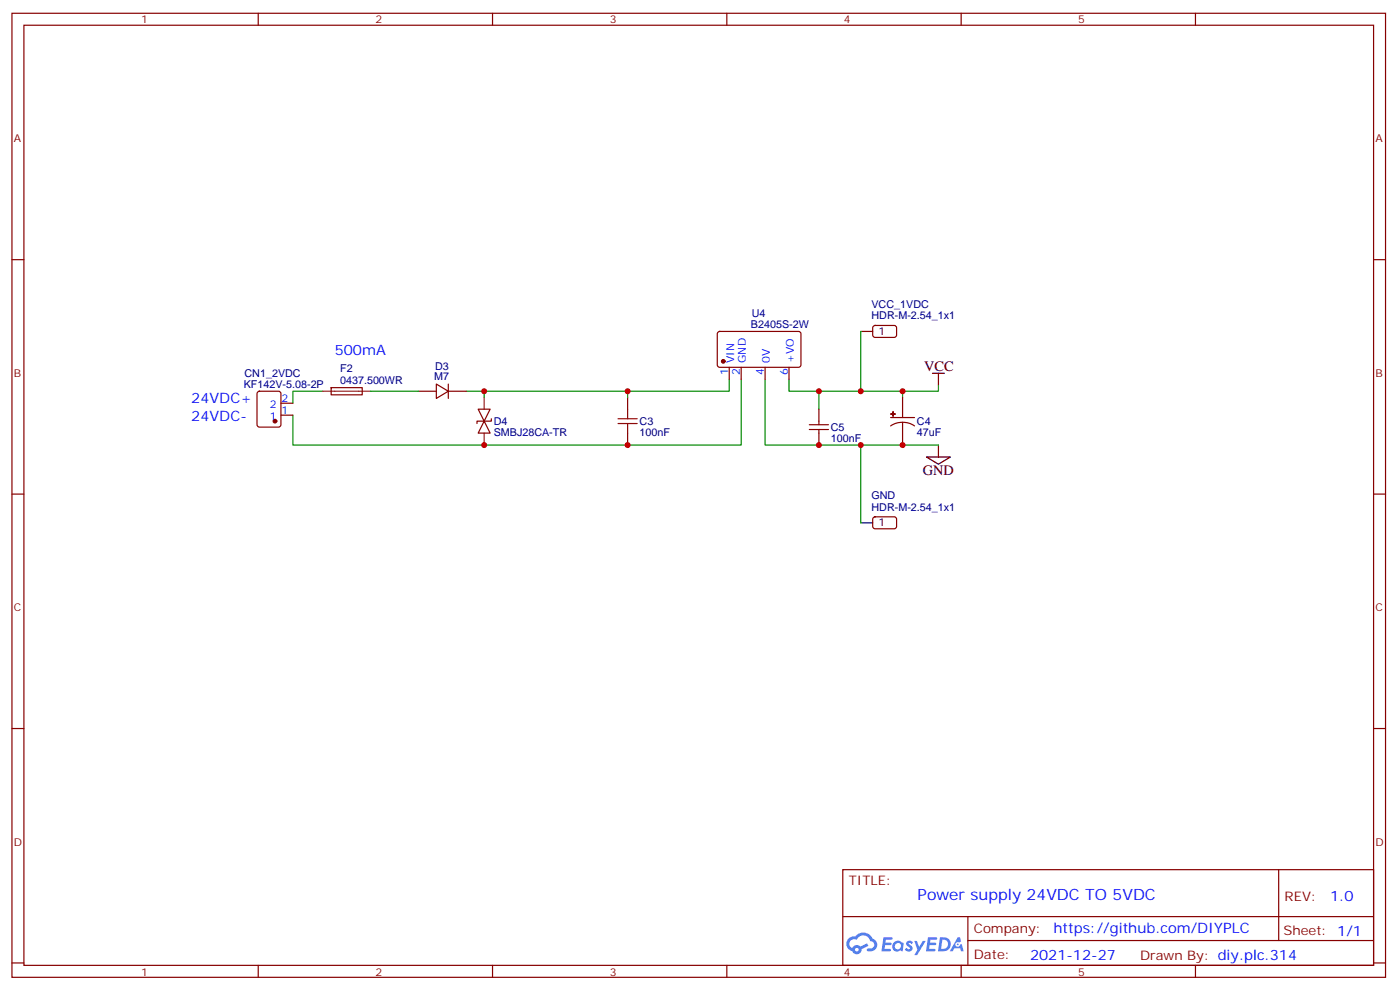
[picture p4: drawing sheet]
<svg xmlns="http://www.w3.org/2000/svg" width="413mm" height="292mm" viewBox="0 0 413 292" stroke-linecap="round" stroke-linejoin="round" font-family="sans-serif">
<g fill="none" stroke="#870000" stroke-width=".35">
<path d="M3.5 3.9h405.4v284.4h-405.4zM7.1 7.4h398.2v277.3h-398.2zM76.2 3.9v3.5M145.3 3.9v3.5M214.5 3.9v3.5M283.6 3.9v3.5M352.8 3.9v3.5M3.5 76.6h3.6M405.3 76.6h3.6M3.5 145.7h3.6M405.3 145.7h3.6M3.5 214.9h3.6"/>
<path d="M405.3 214.9h3.6M248.7 256.5h156.6v28.2h-156.6zM377.3 256.5v20.9M248.7 270.4h156.5M285.6 277.4h119.6M285.6 270.4v14.1M3.5 284h3.6M76.2 284.7v3.6M145.3 284.7v3.6M214.5 284.7v3.6M283.6 284.7v3.6M352.8 284.7v3.6"/>
<path d="M405.3 284h3.6"/>
</g>
<g fill="#5487ff">
<path d="M267.7 277.7a1.22 1.22 0 0 1 1.7 .2l-.4 .6a.47 .47 0 0 0-.3-.4 .47 .47 0 0 0-.5 .2l.1 .2a1.14 1.14 0 0 1 .8 1.8 1.14 1.14 0 0 1-1.9 0l-.2-.2 .5-.6 .7 .5a.29 .29 0 0 0 .3-.3 .29 .29 0 0 0-.2-.3 1.04 1.04 0 0 1-.6-1.7z"/>
<path d="M260.7 276.4h2.4l.3 .2-.2 .5-1.8 .1-.1 .8h1.5l.3 .4-.3 .4h-1.6l-.2 1.1h1.7l.2 .3-.2 .3-2.6 .1z"/>
<path d="M273.8 276.4h2.4l.3 .2-.1 .5-1.8 .1-.2 .8h1.6l.3 .4-.4 .4h-1.6l-.1 1.1h1.7l.2 .3-.2 .3-2.6 .1z"/>
<path d="M282.6 276.4h.7l.3 1.3-.6 .3a.69 .69 0 0 0-1 .3 .69 .69 0 0 0 .4 .9 .69 .69 0 0 0 .9-.6l.5-.2 .6 2.2h-.8l-.2-.9h-1.8l-.5 .9h-.8z"/>
<path d="M269.8 277.5h.8l.6 1.8 1.1-1.8h.9l-2.6 4.2h-.8l.9-1.5z"/>
<path d="M277.4 276.4l-.6 4.2h1.3a2.11 2.11 0 0 0 2.5-2.1 2.11 2.11 0 0 0-2.5-2.1zM278.1 277.2a1.39 1.39 0 0 1 1.7 1.4 1.39 1.39 0 0 1-1.8 1.3h-.3z"/>
<path d="M263.7 278.1a1.54 1.54 0 0 0-.1 2.1 1.54 1.54 0 0 0 2.2 .1l.6 .3 .3-2.3-.2-.3h-.4a1.49 1.49 0 0 0-2.4 .1zM264 279.1a.94 .94 0 0 1 1.8 0 .94 .94 0 0 1-1.8 0z"/>
<path d="M250.4 276.8a2.18 2.18 0 0 0 1.1 3.7 1.44 1.44 0 0 0 1.6 .9 1.44 1.44 0 0 0 1.2-1.4l2-1-.5-.8-1.9 1a1.47 1.47 0 0 0-2.4 .4 1.39 1.39 0 0 1-.7-1.9 1.39 1.39 0 0 1 2-.5 2.12 2.12 0 0 1 2.2-1.3 2.12 2.12 0 0 1 1.9 1.7 1.14 1.14 0 0 1 1.1 1.4 1.14 1.14 0 0 1-1.7 .7 .43 .43 0 0 0-.5 .4 .43 .43 0 0 0 .4 .5 1.98 1.98 0 0 0 2.5-1.2 1.98 1.98 0 0 0-1.2-2.6 3.1 3.1 0 0 0-5.3-.6l-.9 .1zM252.3 280.1a.55 .55 0 0 1 1.1 0 .55 .55 0 0 1-1.1 0z"/>
<circle cx="282.6" cy="278.5" r=".26"/>
</g>
<path d="M254 97.8v17.6M95.2 115.4h-8.8v3.5M109.4 115.4h14.1M142.9 115.4v1.8M185.2 115.4v1.8M215.2 111.9v3.5h-77.6M218.7 111.9v19.4h-132.3v-8.9M225.8 111.9v19.4h51.1M232.8 111.9v3.5h8.9M266.3 117.2v-1.8h-24.6v5.3M276.9 113.6v1.8h-10.6M254 131.3v22.9" fill="none" stroke="#008700" stroke-width=".35"/>
<path d="M254 97.8h3.5M275.2 110.1h3.5M276.9 110.1v3.5M273.4 134.8h7.1l-3.6 2.1zM276.9 131.3v3.5M254 154.2h3.5" fill="none" stroke="#000" stroke-width=".35"/>
<g fill="none" stroke="#870000" stroke-width=".35">
<path d="M211.9 98l.5-.2h23.5l.5 .7-.1 9.4-.6 .4h-23.6l-.4-.7v-9.1zM257.8 96.2l.4-.2h6l.4 .7-.1 2.4-.6 .4h-5.9l-.5-.7v-2.1zM76.1 115.6l.5-.2h5.6l.6 .4 .1 9.5-.5 .6-5.8 .1-.7-.5-.1-9.4zM82.9 118.9h3.5M97.7 114.3h9.2v2.1l-9.1 .1zM123.5 115.4h5.3M128.8 113.3l3.5 2.1-3.5 2.1zM132.3 115.4h5.3M132.3 113.3v4.2M185.2 117.2v3.5M215.2 108.3v3.6M218.7 108.3v3.6"/>
<path d="M225.8 108.3v3.6M232.8 108.3v3.6M266.3 117.2v6M82.9 122.4h3.5M141.1 120.7h3.5l-1.7 3.5zM142.9 124.2l1.7 3.5h-3.5zM145 123.5v.7h-4.2v.7M185.2 127.7v3.6M238.8 126.7h5.7M238.8 125.3h5.7M241.7 120.7v4.6M241.7 126.7v4.6"/>
<path d="M262.8 123.2h7.1M266.3 124.6l1.9 .2 1.7 .8M266.3 124.6l-1.8 .2-1.7 .8M266.3 124.6v6.7M257.8 152.6l.4-.2 6 .1 .4 .6-.1 2.4-.6 .5-5.9-.1-.5-.6v-2.2z"/>
</g>
<g fill="#870000" stroke="#870000" stroke-width=".35">
<path d="M262.8 122.1h1.4z"/>
<path d="M263.5 121.4l.1 1.4z"/>
<circle cx="81.1" cy="124.2" r=".53"/>
<circle cx="213.4" cy="106.6" r=".53"/>
</g>
<path d="M95.2 115.4h14.2M142.9 117.2v3.5M142.9 127.7v3.6" fill="none" stroke="#8c2424" stroke-width=".35"/>
<path d="M182.4 124.9h5.6M182.4 123.5h5.6M185.2 120.7v2.8M185.2 124.9v2.8" fill="none" stroke="#a10000" stroke-width=".35"/>
<g fill="#c00">
<circle cx="266.3" cy="115.4" r=".88"/>
<circle cx="266.3" cy="131.3" r=".88"/>
<circle cx="241.7" cy="131.3" r=".88"/>
<circle cx="241.7" cy="115.4" r=".88"/>
<circle cx="254" cy="131.3" r=".88"/>
<circle cx="254" cy="115.4" r=".88"/>
<circle cx="142.9" cy="131.3" r=".88"/>
<circle cx="142.9" cy="115.4" r=".88"/>
<circle cx="185.2" cy="131.3" r=".88"/>
<circle cx="185.2" cy="115.4" r=".88"/>
</g>
<text font-size="4.6" fill="#00f" x="270.8" y="265.5">Power supply 24VDC TO 5VDC</text>
<g font-size="4.2" fill="#00f">
<text x="98.8" y="104.8">500mA</text>
<text x="56.4" y="118.9">24VDC+</text>
<text x="56.4" y="124.2">24VDC-</text>
<text x="392.5" y="265.8">1.0</text>
<text x="310.9" y="275.3">https://github.com/DIYPLC</text>
<text x="304" y="283.1">2021-12-27</text>
</g>
<g font-size="4.2">
<text x="272.7" y="109.4">VCC</text>
<text x="272.3" y="140.1">GND</text>
</g>
<g font-size="3.9" fill="#800">
<text x="250.5" y="261.1">TITLE:</text>
<text x="379.1" y="265.8">REV:</text>
<text x="287.4" y="275.3">Company:</text>
<text x="378.7" y="275.9">Sheet: 1/1</text>
<text x="287.4" y="283">Date:</text>
<text x="336.4" y="283.1">Drawn By: diy.plc.314</text>
</g>
<g font-size="3.2" fill="#800">
<text x="41.6" y="6.9">1</text>
<text x="110.8" y="6.9">2</text>
<text x="179.9" y="6.9">3</text>
<text x="249.1" y="6.9">4</text>
<text x="318.2" y="6.9">5</text>
<text x="4.1" y="42">A</text>
<text x="405.9" y="42">A</text>
<text x="4.1" y="111.2">B</text>
<text x="405.9" y="111.2">B</text>
<text x="4.1" y="180.3">C</text>
<text x="405.9" y="180.3">C</text>
<text x="4.1" y="249.4">D</text>
<text x="405.9" y="249.4">D</text>
<text x="41.6" y="287.7">1</text>
<text x="110.8" y="287.7">2</text>
<text x="179.9" y="287.7">3</text>
<text x="249.1" y="287.7">4</text>
<text x="318.2" y="287.7">5</text>
</g>
<g font-size="3.2" fill="#000080">
<text x="221.9" y="93.5">U4</text>
<text x="257.2" y="94.2">HDR-M-2.54_1x1</text>
<text x="257.2" y="90.7">VCC_1VDC</text>
<text x="221.6" y="96.7">B2405S-2W</text>
<text x="72.2" y="111.1">CN1_2VDC</text>
<text x="100.4" y="113.3">0437.500WR</text>
<text x="100.4" y="109.7">F2</text>
<text x="128.1" y="112.2">M7</text>
<text x="128.4" y="109">D3</text>
<text x="71.9" y="114.3">KF142V-5.08-2P</text>
<text x="145.7" y="125.4">D4</text>
<text x="188.7" y="125.5">C3</text>
<text x="270.6" y="125.4">C4</text>
<text x="145.7" y="128.5">SMBJ28CA-TR</text>
<text x="188.7" y="128.7">100nF</text>
<text x="245.2" y="130.3">100nF</text>
<text x="245.2" y="127.1">C5</text>
<text x="270.6" y="128.5">47uF</text>
<text x="257.2" y="147.1">GND</text>
<text x="257.2" y="150.7">HDR-M-2.54_1x1</text>
</g>
<g font-size="3.2">
<text x="259.3" y="98.8">1</text>
<text x="259.3" y="155.3">1</text>
</g>
<g font-size="3.2" fill="#00f">
<text x="216.6" y="107" transform="rotate(-90 216.6 107)">VIN</text>
<text x="220.1" y="107" transform="rotate(-90 220.1 107)">GND</text>
<text x="227.2" y="107" transform="rotate(-90 227.2 107)">0V</text>
<text x="234.2" y="107" transform="rotate(-90 234.2 107)">+VO</text>
<text x="214.8" y="110.5" transform="rotate(-90 214.8 110.5)">1</text>
<text x="218.4" y="110.5" transform="rotate(-90 218.4 110.5)">2</text>
<text x="225.4" y="110.5" transform="rotate(-90 225.4 110.5)">4</text>
<text x="232.5" y="110.5" transform="rotate(-90 232.5 110.5)">6</text>
<text x="83.1" y="118.6">2</text>
<text x="79.6" y="123.9">1</text>
<text x="79.6" y="120.3">2</text>
<text x="83.1" y="122.1">1</text>
</g>
</svg>
